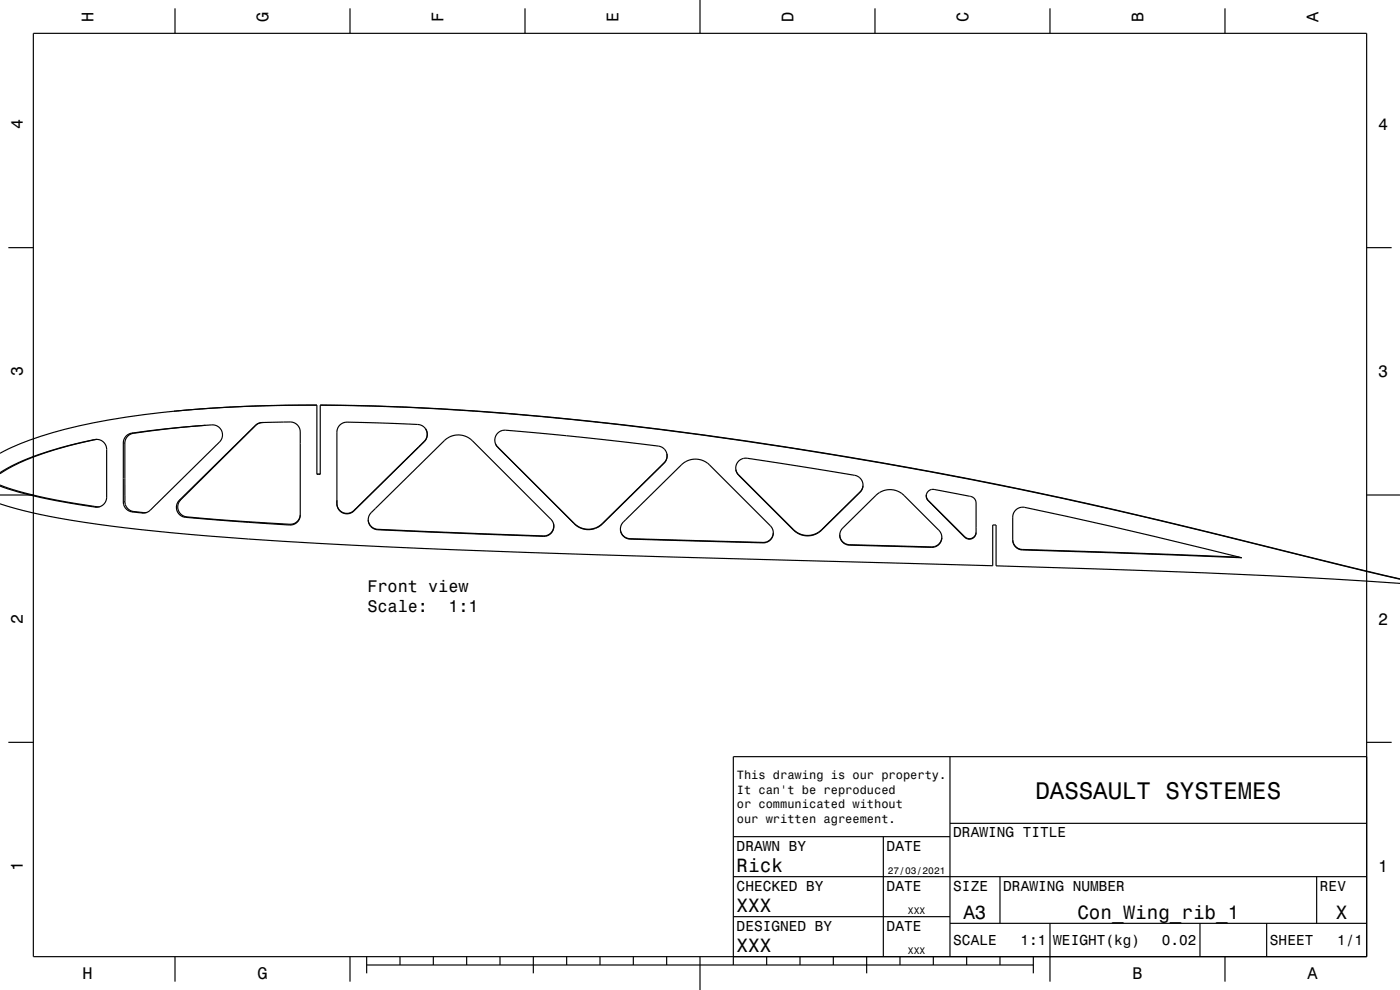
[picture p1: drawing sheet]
<svg xmlns="http://www.w3.org/2000/svg" width="420mm" height="297mm" viewBox="0 0 420 297" stroke-linecap="round" stroke-linejoin="round" font-family="sans-serif">
<g fill="none" stroke="#000" stroke-width=".35">
<path d="M10 10h400v277h-400zM52.5 2.5v7.5M105 2.5v7.5M157.5 2.5v7.5M210 0v10M262.5 2.5v7.5M315 2.5v7.5M367.5 2.5v7.5M2.5 74.3h7.5M410 74.3h7.5M29 131.8a99.8 99.8 0 0 0-26.3 8.7l-2.7 1.6M37.8 130.8l.8-.6 1-.3 9.9-1.2 12.1-1.1a4.5 4.5 0 0 1 4.6 1.1 3 3 0 0 1-.3 3.9l-20.8 20.5a5.7 5.7 0 0 1-5 .5 3.1 3.1 0 0 1-3.1-3v-17.7l.2-1z"/>
<path d="M52.2 123.4a421.6 421.6 0 0 1 42.9-1.9v20.8h1v-20.8a902 902 0 0 1 127.7 10.8 1410.7 1410.7 0 0 1 143.5 28.5l52.7 12.9M52.2 123.4a181.6 181.6 0 0 0-43.4 8.7l-5.3 2.1-3.5 1.8M61.4 127.6h.2l-11.7 1.1-9.9 1.3a2.99 2.99 0 0 0-2.5 3v15.5a4.8 4.8 0 0 0 1.1 4.3 11.7 11.7 0 0 0 5 1l.4-.1M78.6 126.8l-1.1 .3-.8 .5-22.5 22.4a3.1 3.1 0 0 0-.5 3.6 3.1 3.1 0 0 0 3.3 1.6l27.9 2a4.6 4.6 0 0 0 4.6-1.2l.6-1.5M95.1 121.6a432.3 432.3 0 0 0-42.9 1.8M96.1 121.6a912.6 912.6 0 0 1 126.8 10.6 1466.4 1466.4 0 0 1 160.1 32.6l37 9M102 127.5a6.4 6.4 0 0 1 4.9-.8l16.4 .6a4.6 4.6 0 0 1 4.5 1.5 3 3 0 0 1-.5 3.7l-21.1 20.8a3 3 0 0 1-3.3 .6 3 3 0 0 1-1.8-2.8v-21.6l.2-1zM127.6 128.6a3.3 3.3 0 0 1-1.1 4.6l-20.3 19.9a2.99 2.99 0 0 1-3.3 .7 2.99 2.99 0 0 1-1.8-2.7v-1.1M148.7 133.2l.5 .8 23.1 23a6 6 0 0 0 8.4 0l18.5-18.2 .8-1.2 .1-1.4M149.3 134.2a3.1 3.1 0 0 1-.3-3.9 3.1 3.1 0 0 1 3.7-1.2l21.2 2 21.6 2.5a4.6 4.6 0 0 1 4.3 1.9l.3 1.7-.7 1.6-18.7 18.4a6 6 0 0 1-8.5-.2M221.5 138.4a4.4 4.4 0 0 1 4.5-.6l28.4 4.5a4.7 4.7 0 0 1 4.2 1.9l.3 1.7-.7 1.6-11.7 11.5a6 6 0 0 1-8.5 0l-16.4-16.4a3 3 0 0 1-.1-4.2zM0 145.5a136.7 136.7 0 0 0 29.3 6.6l.5-.1"/>
<path d="M0 151.1a174 174 0 0 0 33.6 6.8 1017.4 1017.4 0 0 0 82 6.1l63.9 2.4 118.3 3.3v-12.2h1v12.3a2682.9 2682.9 0 0 1 121.2 5.2M0 141.8a73.4 73.4 0 0 1 22.4-8.6l6-1.3a2.99 2.99 0 0 1 3.6 2.9v14.4a3 3 0 0 1-3.4 2.9 151.4 151.4 0 0 1-28.6-6.3M0 148.5h10M53.8 150.1l22.8-22.5a7.4 7.4 0 0 1 5-.9l5.4-.1a3 3 0 0 1 3.1 3v25a3.3 3.3 0 0 1-4.4 2.8l-28.1-2a4.5 4.5 0 0 1-4.4-1.9l-.3-1.7 .3-.9zM95.1 142.2h1M110.5 156a3 3 0 0 0 2.8 2.8l49.7 2a2.99 2.99 0 0 0 3.1-3.6M111.4 153.8l21.9-21.6a6 6 0 0 1 8.4 0l23.6 23.6a3 3 0 0 1 .6 3.3 3 3 0 0 1-2.8 1.8l-49.8-2a3 3 0 0 1-2.6-1.9 3 3 0 0 1 .7-3.2zM186.2 159.3a3.4 3.4 0 0 0 4.1 2.3l36.7 1.1a4.3 4.3 0 0 0 4.5-1.4l.5-1.4M187 156.6l17.4-17.1a6 6 0 0 1 8.5 0l18.2 18.2a3.1 3.1 0 0 1 .4 3.8 3.1 3.1 0 0 1-3.5 1.3l-36.7-1a5.1 5.1 0 0 1-4.6-1.3 3 3 0 0 1 .3-3.9zM220.8 140.9l.8 1.6 16.4 16.4a6 6 0 0 0 8.5 0l11.5-11.3 .6-.8 .3-1.1M252.8 158.4l10-9.8a6 6 0 0 1 8.4 0l10.5 10.5a3.1 3.1 0 0 1 .3 3.8 3.1 3.1 0 0 1-3.5 1.3l-21.5-.6a4.8 4.8 0 0 1-4.6-1.4 3 3 0 0 1 .4-3.8zM277.9 148.4l.1 1 .4 .6 11 11a2 2 0 0 0 2.1 .5 2 2 0 0 0 1.3-1.8"/>
<path d="M278.6 147.3a4.6 4.6 0 0 1 3.9 0l6.4 1.2a6.3 6.3 0 0 1 3.5 1.2l.4 1.2v8.9a2 2 0 0 1-1.2 1.8 2 2 0 0 1-2.2-.4l-10.9-11a2 2 0 0 1 .1-2.9zM304.8 153l.8-.6 1.1-.2a1186.9 1186.9 0 0 1 65.9 15.1l-65.4-2.3a3.1 3.1 0 0 1-3.4-3v-7l.4-1.2zM410 148.5h10M251.9 160.5a3.3 3.3 0 0 0 4.1 2.9l21.5 .6a4.9 4.9 0 0 0 4.3-.9l.5-.9 .3-.9M303.8 162a3 3 0 0 0 3.4 2.9l64.7 2.3M2.5 222.7h7.5M285 227v60M410 222.7h7.5M410 227h-190v62.5M220 251h65M265 251v36M285 247h125"/>
<path d="M220 275h65M220 263h190M285 277h125M300 263v14M315 277v17.5M360 277v10M380 277v10M395 263v14M52.5 287v7.5M105 287v7.5M110 289.5h200M110 287v5"/>
<path d="M120 287v2.5M130 287v2.5M140 287v2.5M150 287v2.5M160 287v5M170 287v2.5M180 287v2.5M190 287v2.5M200 287v2.5M210 287v10M230 287v2.5M240 287v2.5"/>
<path d="M250 287v2.5M260 287v5M270 287v2.5M280 287v2.5M290 287v2.5M300 287v2.5M310 287v5M367.5 287v7.5"/>
</g>
<g fill="none" stroke="#000" stroke-width=".3">
<path d="M28.9 131.8l-.5 .1M37 132.9l.5 .1M39.6 129.9l.4 .1M76.7 127.6h-.1M127.3 132.4v.1M149.3 134.1v.1M199.2 138.8v.1M29.1 152l-.5 .1M37.5 150.5l-.5 .1M40.1 153.5l-.5 .1M43.1 153.8l-.5 .1M54.2 150l-.4 .1"/>
<path d="M56 155.1l-.3 .1M86.9 157.3v.2M101.1 151.1h.1M106.2 153.1v.2M113.3 158.8v.1M172.3 157v.1M180.7 157v.2M221.6 142.5v.1M238 158.9v.1M246.5 158.9v.1M258 147.6v.1M278.5 150.1v.1"/>
<path d="M163 160.8l.1 .1M189 161.6v.1M228.9 162.7v.2M253.7 163.1v.2M254.9 163.4v.1M279.5 164.1v.1M289.4 161v.2M290.3 161.5v.2M306.7 164.8v.2"/>
</g>
<text font-size="7.2" x="310.6" y="239.6">DASSAULT SYSTEMES</text>
<g font-size="5.8">
<text x="221" y="261.6">Rick</text>
<text x="221" y="273.6">XXX</text>
<text x="289" y="275.6">A3</text>
<text x="323.2" y="275.6">Con_Wing_rib_1</text>
<text x="400.8" y="275.6">X</text>
<text x="221" y="285.6">XXX</text>
</g>
<g font-size="5">
<text x="28.1" y="6.5" transform="rotate(-90 28.1 6.5)">H</text>
<text x="80.6" y="6.5" transform="rotate(-90 80.6 6.5)">G</text>
<text x="133.1" y="6.5" transform="rotate(-90 133.1 6.5)">F</text>
<text x="185.6" y="6.5" transform="rotate(-90 185.6 6.5)">E</text>
<text x="238.1" y="6.5" transform="rotate(-90 238.1 6.5)">D</text>
<text x="290.6" y="6.5" transform="rotate(-90 290.6 6.5)">C</text>
<text x="343.1" y="6.5" transform="rotate(-90 343.1 6.5)">B</text>
<text x="395.6" y="6.5" transform="rotate(-90 395.6 6.5)">A</text>
<text x="6.8" y="38.7" transform="rotate(-90 6.8 38.7)">4</text>
<text x="413.5" y="39">4</text>
<text x="6.8" y="112.9" transform="rotate(-90 6.8 112.9)">3</text>
<text x="413.5" y="113.2">3</text>
<text x="110.2" y="177.6">Front view</text>
<text x="110.2" y="183.6">Scale:</text>
<text x="134.5" y="183.6">1:1</text>
<text x="6.8" y="187.1" transform="rotate(-90 6.8 187.1)">2</text>
<text x="413.5" y="187.4">2</text>
<text x="6.8" y="261.3" transform="rotate(-90 6.8 261.3)">1</text>
<text x="413.5" y="261.6">1</text>
<text x="24.7" y="293.8">H</text>
<text x="77.2" y="293.8">G</text>
<text x="339.7" y="293.8">B</text>
<text x="392.2" y="293.8">A</text>
</g>
<g font-size="4.3">
<text x="286" y="251.2">DRAWING TITLE</text>
<text x="221" y="255.2">DRAWN BY</text>
<text x="266" y="255.2">DATE</text>
<text x="221" y="267.2">CHECKED BY</text>
<text x="266" y="267.2">DATE</text>
<text x="286" y="267.2">SIZE</text>
<text x="301" y="267.2">DRAWING NUMBER</text>
<text x="396" y="267.2">REV</text>
<text x="221" y="279.2">DESIGNED BY</text>
<text x="266" y="279.2">DATE</text>
<text x="286" y="283.6">SCALE</text>
<text x="306.2" y="283.6">1:1</text>
<text x="316" y="283.6">WEIGHT(kg)</text>
<text x="348.6" y="283.6">0.02</text>
<text x="381" y="283.6">SHEET</text>
<text x="401.2" y="283.6">1/1</text>
</g>
<g font-size="3.6">
<text x="221.1" y="233.8">This drawing is our property.</text>
<text x="221.1" y="238.1">It can't be reproduced</text>
<text x="221.1" y="242.5">or communicated without</text>
<text x="221.1" y="246.8">our written agreement.</text>
</g>
<g font-size="2.9">
<text x="266.3" y="262.3">27/03/2021</text>
<text x="272.4" y="274.3">XXX</text>
<text x="272.4" y="286.3">XXX</text>
</g>
</svg>
